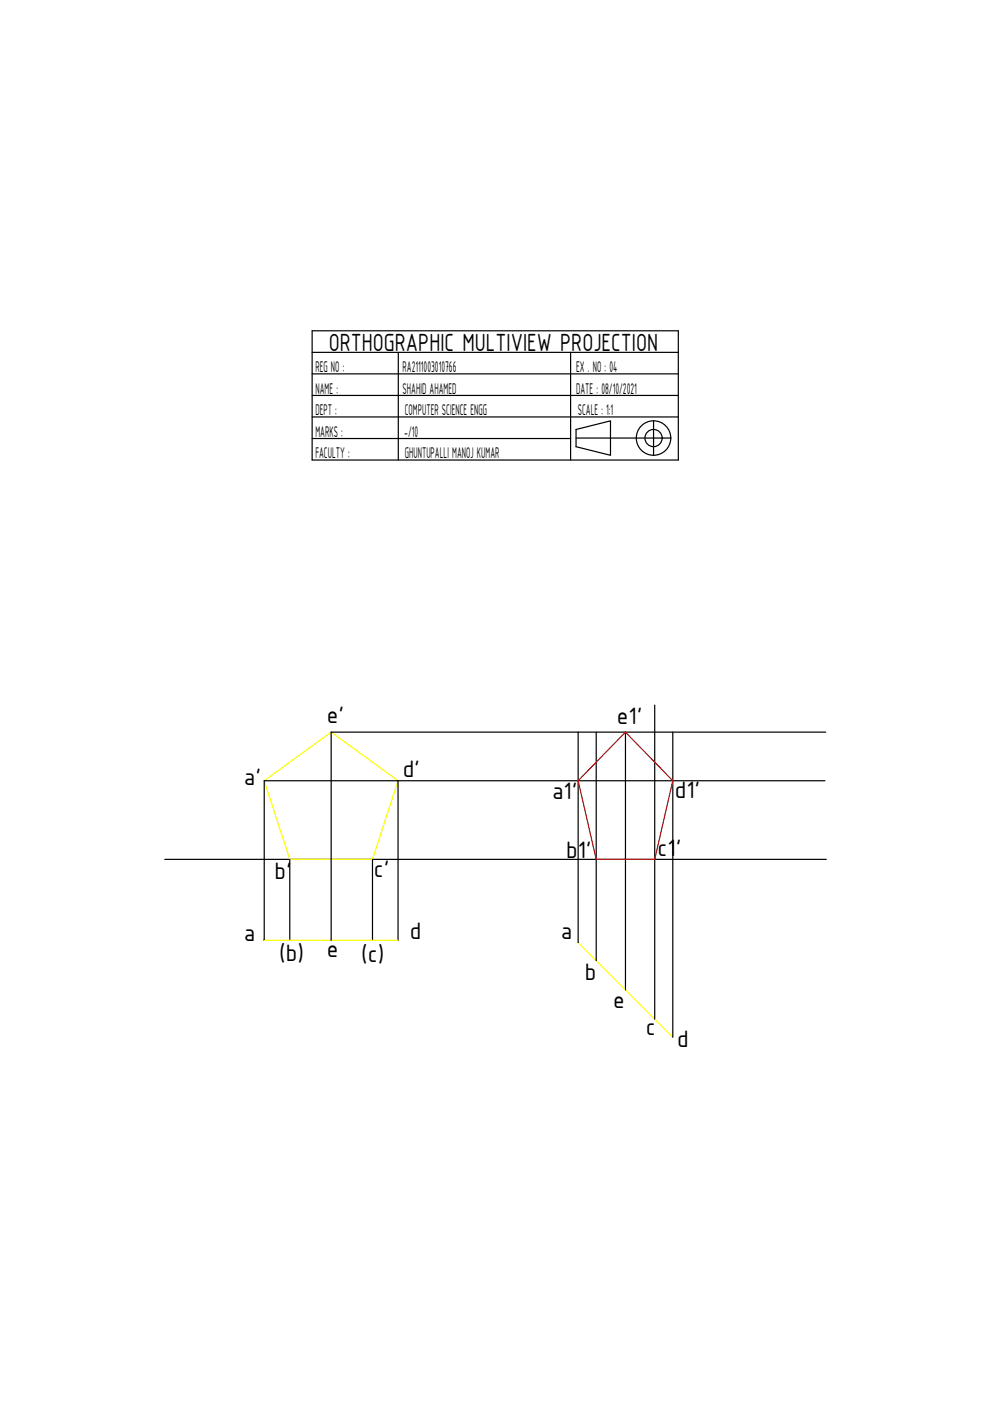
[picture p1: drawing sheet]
<svg xmlns="http://www.w3.org/2000/svg" width="210mm" height="297mm" viewBox="0 0 210 297" stroke-linecap="round" stroke-linejoin="round" font-family="sans-serif">
<!-- layer: 0 -->
<g fill="none" stroke="#000" stroke-width=".25">
<path d="M66.2 70.1h77.6v27.4h-77.6zM66.2 74.7h77.6M66.2 79.3h77.6M84.4 74.7v22.8M121 74.7v22.8M66.2 83.8h77.6M66.2 88.4h77.6M66.2 93h54.8M122.1 91.1l7.3-1.9v7.3l-7.3-1.8zM122.1 92.9h20.1M138.6 89.2v7.3M122.6 155.2v44.7"/>
<path d="M126.4 155.2v48.5M132.6 155.2v54.7M138.8 149.5v66.6M142.6 155.2v64.7M175.1 155.2h-104.9v44.2M84.4 165.5v33.9M174.9 165.5h-118.9v33.9M34.9 182.2h140.3M56 199.4h.1M61.4 182.2v17.2M79 182.2v17.2"/>
<circle cx="138.6" cy="92.9" r="3.7"/>
<circle cx="138.6" cy="92.9" r="1.83"/>
</g>
<path d="M56 165.5l14.2-10.3 14.2 10.3-5.4 16.7h-17.6zM56 199.4h28.4M122.6 199.9l20 20" fill="none" stroke="#ff0" stroke-width=".25"/>
<path d="M132.6 155.2l10 10.3-3.8 16.7h-12.4l-3.8-16.7z" fill="none" stroke="#f00" stroke-width=".25"/>
<text font-size="5.7" x="69.7" y="74.3">ORTHOGRAPHIC MULTIVIEW PROJECTION</text>
<g font-size="5.4">
<text x="69.3" y="153.4">e'</text>
<text x="130.8" y="153.5">e1'</text>
<text x="51.7" y="166.5">a'</text>
<text x="85.4" y="164.6">d'</text>
<text x="117" y="169.4">a1'</text>
<text x="143.1" y="169.3">d1'</text>
<text x="79.2" y="185.9">c'</text>
<text x="120" y="181.9">b1'</text>
<text x="139.4" y="181.5">c1'</text>
<text x="58.2" y="186.4">b'</text>
<text x="51.7" y="199.4">a</text>
<text x="59.2" y="203.8">(b)</text>
<text x="69.3" y="202.9">e</text>
<text x="76.6" y="203.9">(c)</text>
<text x="86.9" y="199.1">d</text>
<text x="118.9" y="199.1">a</text>
<text x="124" y="207.7">b</text>
<text x="130" y="213.7">e</text>
<text x="136.9" y="219.5">c</text>
<text x="143.6" y="222">d</text>
</g>
<g font-size="3.5">
<text x="66.9" y="78.9">REG NO :</text>
<text x="66.9" y="83.4">NAME :</text>
<text x="85.4" y="83.4">SHAHID AHAMED</text>
<text x="85.4" y="78.9">RA2111003010766</text>
<text x="122.1" y="78.9">EX . NO : 04</text>
<text x="122.2" y="83.4">DATE : 08/10/2021</text>
<text x="66.9" y="88">DEPT :</text>
<text x="85.8" y="88">COMPUTER SCIENCE ENGG</text>
<text x="122.5" y="88">SCALE : 1:1</text>
<text x="66.9" y="92.6">MARKS :</text>
<text x="85.7" y="92.6">-/10</text>
<text x="66.9" y="97.2">FACULTY :</text>
<text x="85.8" y="97.2">GHUNTUPALLI MANOJ KUMAR</text>
</g>
</svg>
